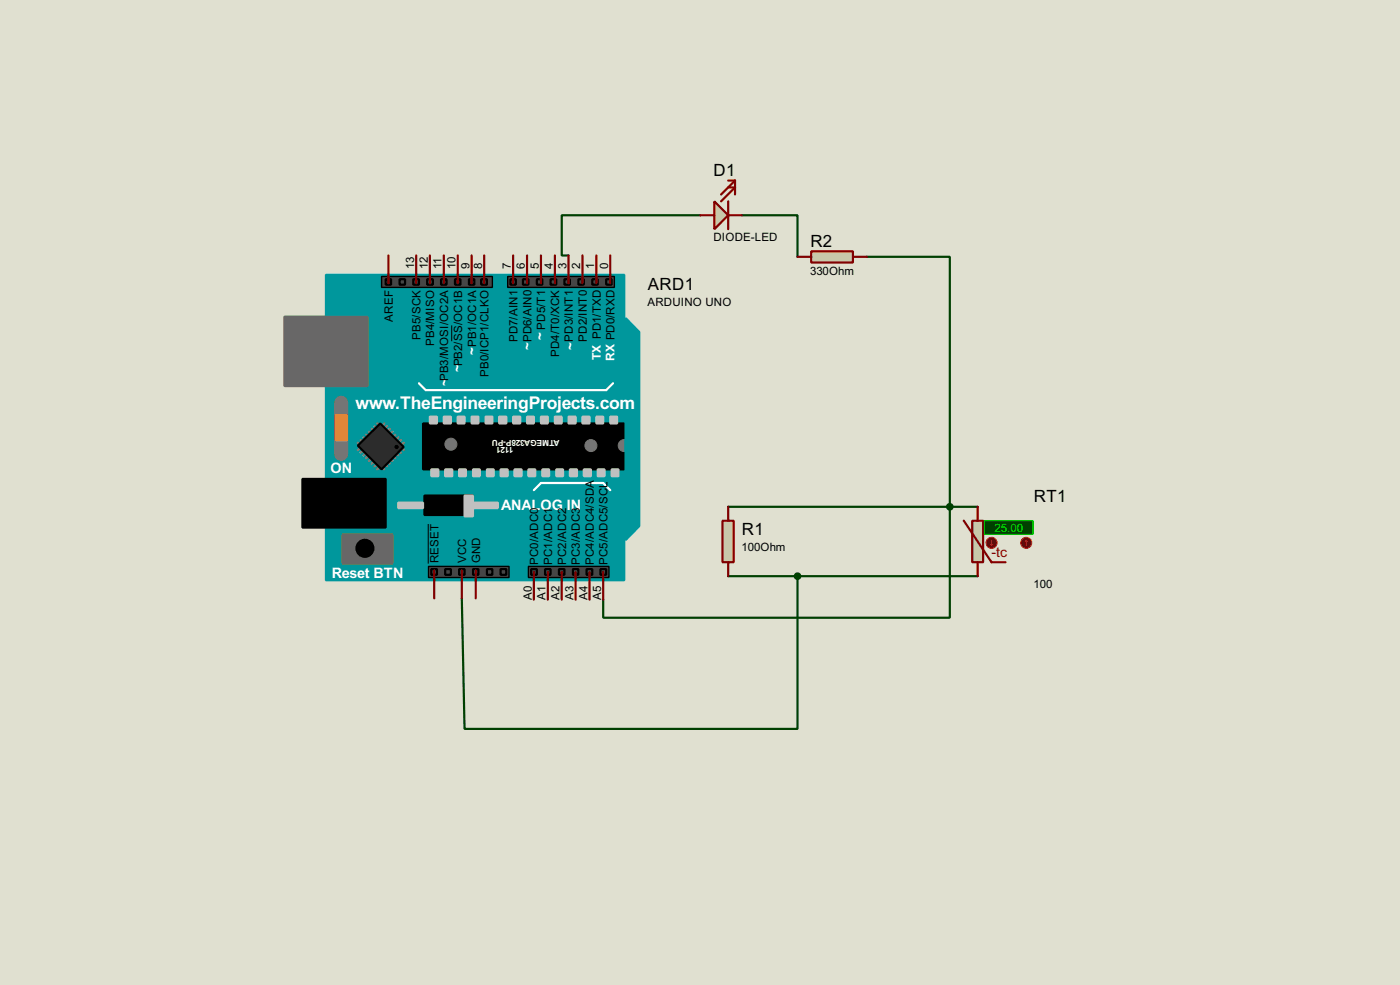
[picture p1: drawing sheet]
<svg xmlns="http://www.w3.org/2000/svg" width="256mm" height="180mm" viewBox="0 0 256 180" stroke-linecap="round" stroke-linejoin="round" font-family="sans-serif">
<path d="M0 0h256.5v180.3h-256.5z" fill="#e0e0d0"/>
<path d="M128.3 39.4h-25.4v7.4h1.3M135.9 39.4h10.2v7.6M158.8 47h15.2v66.1h-63.5v-3.3M133.4 92.8h45.7M133.4 105.5h45.7M146.1 105.5v27.9h-61l-.5-23.9" fill="none" stroke="#004000" stroke-width=".4"/>
<path d="M132.4 95.3h2v7.6h-2z" fill="#c8c8aa" stroke="#800000" stroke-width=".4"/>
<path d="M133.4 92.8v2.5M133.4 102.9v2.6" fill="none" stroke="#800000" stroke-width=".4"/>
<path d="M178.1 95.3h2v7.6h-2z" fill="#c8c8aa" stroke="#800000" stroke-width=".4"/>
<path d="M176.6 95.3l5.1 7.6" fill="none" stroke="#800000" stroke-width=".4"/>
<path d="M180.4 95.3h8.9v2.5h-8.9z" fill="#004000" stroke="#0f0" stroke-width=".2"/>
<path d="M179.1 92.8v2.5M179.1 102.9v2.6M181.7 102.9h2.5" fill="none" stroke="#800000" stroke-width=".4"/>
<circle cx="188" cy="99.4" r="1" fill="#400000" stroke="#f00" stroke-width=".2"/>
<path d="M188 98.9l-.2 .2M188 98.9l.3 .2M188 98.9v1" fill="none" stroke="#f00" stroke-width=".2"/>
<circle cx="181.6" cy="99.4" r="1" fill="#400000" stroke="#f00" stroke-width=".2"/>
<path d="M181.4 99.6l.3 .3M181.7 98.9v1M181.9 99.6l-.2 .3" fill="none" stroke="#f00" stroke-width=".2"/>
<path d="M59.7 50.3h54.7v55.9h-54.7z" fill="#00979c" stroke="#00979c" stroke-width=".4"/>
<g fill="#686767" stroke="#686767" stroke-width=".4">
<path d="M52.1 58h15.3v12.7h-15.3z"/>
<path d="M62.8 97.8h9.1v5.4h-9.1z"/>
</g>
<path d="M77.5 77.5h36.9v8.4h-36.9zM55.4 87.7h15.3v8.9h-15.3zM77.8 90.7h8.9v3.6h-8.9z" fill="#000" stroke="#000" stroke-width=".4"/>
<path d="M76.8 70.2l1.2 1.2h33.1l1.2-1.2M97.8 89.7l1.3-1.3h11.4l1.3 1.3" fill="none" stroke="#fff" stroke-width=".4"/>
<g fill="#c0c0c0" stroke="#c0c0c0" stroke-width=".4">
<path d="M78.8 76.3h1.3v1.2h-1.3z"/>
<path d="M81.3 76.3h1.3v1.2h-1.3z"/>
<path d="M83.9 76.3h1.2v1.2h-1.2z"/>
<path d="M86.4 76.3h1.3v1.2h-1.3z"/>
<path d="M89 76.3h1.2v1.2h-1.2z"/>
<path d="M91.5 76.3h1.3v1.2h-1.3z"/>
<path d="M94 76.3h1.3v1.2h-1.3z"/>
<path d="M96.6 76.3h1.2v1.2h-1.2z"/>
<path d="M99.1 76.3h1.3v1.2h-1.3z"/>
<path d="M101.7 76.3h1.2v1.2h-1.2z"/>
<path d="M104.2 76.3h1.3v1.2h-1.3z"/>
<path d="M106.7 76.3h1.3v1.2h-1.3z"/>
<path d="M109.3 76.3h1.2v1.2h-1.2z"/>
<path d="M111.8 76.3h1.3v1.2h-1.3z"/>
<path d="M79 85.9h1.3v1.3h-1.3z"/>
<path d="M81.6 85.9h1.3v1.3h-1.3z"/>
<path d="M84.1 85.9h1.3v1.3h-1.3z"/>
<path d="M86.7 85.9h1.2v1.3h-1.2z"/>
<path d="M89.2 85.9h1.3v1.3h-1.3z"/>
<path d="M91.7 85.9h1.3v1.3h-1.3z"/>
<path d="M94.3 85.9h1.3v1.3h-1.3z"/>
<path d="M96.8 85.9h1.3v1.3h-1.3z"/>
<path d="M99.4 85.9h1.2v1.3h-1.2z"/>
<path d="M101.9 85.9h1.3v1.3h-1.3z"/>
<path d="M104.4 85.9h1.3v1.3h-1.3z"/>
<path d="M107 85.9h1.3v1.3h-1.3z"/>
<path d="M109.5 85.9h1.3v1.3h-1.3z"/>
<path d="M112.1 85.9h1.2v1.3h-1.2z"/>
<path d="M85.1 90.7h1.6v3.8h-1.6z"/>
<path d="M73 92h4.5v1h-4.5z"/>
<path d="M86.7 92h4.5v1h-4.5z"/>
</g>
<circle cx="66.8" cy="100.4" r="1.55" fill="#000" stroke="#000" stroke-width=".4"/>
<path d="M62.5 73.7v9.4" fill="none" stroke="#757575" stroke-width="2.6"/>
<path d="M61.5 76h2.1v4.6h-2.1z" fill="#ff8000" stroke="#ff8000" stroke-width=".4"/>
<g fill="none" stroke="#808080" stroke-width=".45">
<path d="M67.1 79.6l.5 .5M67.6 79l.5 .6M68.1 78.5l.5 .5M68.6 78l.5 .5M69.1 77.5l.6 .5M70.4 77.5l-.5 .5M70.9 78l-.5 .5M71.4 78.5l-.5 .5M71.9 79l-.5 .6M72.4 79.6l-.5 .5M65.6 81.1l.5 .5M66.1 81.8l-.5 .6"/>
<path d="M66.1 80.6l.5 .5M66.6 82.4l-.5 .5M66.6 80.1l.5 .5M67.1 82.9l-.5 .5M67.6 83.4l-.5 .5M68.1 83.9l-.5 .5M68.6 84.4l-.5 .5M69.1 84.9l-.5 .5M69.7 85.4l-.6 .5M69.9 85.4l.5 .5M70.4 84.9l.5 .5M70.9 84.4l.5 .5"/>
<path d="M71.4 83.9l.5 .5M71.9 83.4l.5 .5M72.4 82.9l.6 .5M73 80.1l-.6 .5M73 82.4l.5 .5M73.5 80.6l-.5 .5M73.5 81.8l.5 .6M74 81.1l-.5 .5"/>
</g>
<path d="M65.6 81.6l4.1-4.1 4.3 4.3-4.1 4.1z" fill-rule="evenodd" fill="#2c2c2c" stroke="#000" stroke-width=".4"/>
<circle cx="72.6" cy="81.8" r=".3" fill="#000" stroke="#000" stroke-width=".18"/>
<path d="M69.9 50.6h20.3v2h-20.3z" fill="#464646" stroke="#000" stroke-width=".25"/>
<circle cx="108.2" cy="81.6" r="1.1" fill="#757575" stroke="#757575" stroke-width=".18"/>
<g fill="#464646" stroke="#000" stroke-width=".4">
<path d="M70.7 51.1h1v1h-1z"/>
<path d="M75.7 51.1h1.1v1h-1.1z"/>
<path d="M78.3 51.1h1v1h-1z"/>
<path d="M80.8 51.1h1v1h-1z"/>
<path d="M83.4 51.1h1v1h-1z"/>
<path d="M85.9 51.1h1v1h-1z"/>
<path d="M73.2 51.1h1v1h-1z"/>
<path d="M88.2 51.1h1v1h-1z"/>
</g>
<g fill="#757575" stroke="#757575" stroke-width=".18">
<circle cx="82.6" cy="81.3" r="1.1"/>
<circle cx="114.3" cy="81.6" r="1.1"/>
</g>
<path d="M114.6 58.2l2.5 2.6v35.5l-2.5 2.6z" fill-rule="evenodd" fill="#00979c" stroke="#00979c" stroke-width=".4"/>
<g fill="#464646" stroke="#000" stroke-width=".25">
<path d="M78.5 103.7h14.8v2h-14.8z"/>
<path d="M93 50.6h19.6v2h-19.6z"/>
<path d="M96.8 103.7h14.8v2h-14.8z"/>
</g>
<g fill="#464646" stroke="#000" stroke-width=".4">
<path d="M81.6 104.2h1v1h-1z"/>
<path d="M86.7 104.2h1v1h-1z"/>
<path d="M91.7 104.2h1.1v1h-1.1z"/>
<path d="M89.2 104.2h1v1h-1z"/>
<path d="M84.1 104.2h1v1h-1z"/>
<path d="M79 104.2h1.1v1h-1.1z"/>
<path d="M93.5 51.1h1v1h-1z"/>
<path d="M95.8 51.1h1v1h-1z"/>
<path d="M98.4 51.1h1v1h-1z"/>
<path d="M100.9 51.1h1v1h-1z"/>
<path d="M103.4 51.1h1v1h-1z"/>
<path d="M106 51.1h1v1h-1z"/>
<path d="M108.5 51.1h1v1h-1z"/>
<path d="M111.1 51.1h1v1h-1z"/>
<path d="M97.3 104.2h1.1v1h-1.1z"/>
<path d="M99.9 104.2h1v1h-1z"/>
<path d="M102.4 104.2h1v1h-1z"/>
<path d="M105 104.2h1v1h-1z"/>
<path d="M107.5 104.2h1v1h-1z"/>
<path d="M110 104.2h1.1v1h-1.1z"/>
</g>
<g fill="none" stroke="#800000" stroke-width=".4">
<path d="M71.2 46.8v5.1M76.3 46.8v5.1M78.8 46.8v5.1M81.3 46.8v5.1M83.9 46.8v5.1M86.4 46.8v5.1M88.7 46.8v5.1M94 46.8v5.1M96.6 46.8v5.1M99.1 46.8v5.1M101.7 46.8v5.1M104.2 46.8v5.1"/>
<path d="M106.7 46.8v5.1M109.3 46.8v5.1M111.8 46.8v5.1M79.6 104.4v5.1M84.6 104.4v5.1M87.2 104.4v5.1M97.8 104.7v5.1M100.4 104.7v5.1M102.9 104.7v5.1M105.5 104.7v5.1M108 104.7v5.1M110.5 104.7v5.1"/>
</g>
<path d="M82.8 59.6v2.9M78.5 95.9v7.3" fill="none" stroke="#000" stroke-width=".18"/>
<circle cx="146.1" cy="105.5" r=".5" fill="#004000" stroke="#004000" stroke-width=".4"/>
<path d="M148.6 46h7.7v2.1h-7.7z" fill="#c8c8aa" stroke="#800000" stroke-width=".4"/>
<path d="M146.1 47h2.5M156.3 47h2.5" fill="none" stroke="#800000" stroke-width=".4"/>
<path d="M130.9 36.9l2.5 2.5-2.5 2.6z" fill="#c8c8aa" stroke="#800000" stroke-width=".4"/>
<path d="M128.3 39.4h2.6M133.4 36.9v5.1M133.4 34.3h1.3l-2.6 2.6M133.4 33.1h1.3M133.4 39.4h2.5M134.7 33.1l-2.6 2.5M134.7 33.1v2.5" fill="none" stroke="#800000" stroke-width=".4"/>
<circle cx="174" cy="92.8" r=".5" fill="#004000" stroke="#004000" stroke-width=".4"/>
<text font-size="3.6" fill="#fff" x="65.2" y="74.8">www.TheEngineeringProjects.com</text>
<g font-size="3.5">
<text x="130.7" y="32.3">D1</text>
<text x="148.5" y="45.2">R2</text>
<text x="118.7" y="53">ARD1</text>
<text x="189.4" y="92">RT1</text>
<text x="135.9" y="98">R1</text>
</g>
<g font-size="3" fill="#fff">
<text x="60.5" y="86.7">ON</text>
<text x="91.8" y="93.3">ANALOG IN</text>
<text x="60.8" y="105.7">Reset BTN</text>
</g>
<text font-size="2.9" fill="#800000" x="181.7" y="102">-tc</text>
<g font-size="2.7" fill="#fff">
<text x="87.3" y="65" transform="rotate(-90 87.3 65)">~</text>
<text x="97.5" y="64" transform="rotate(-90 97.5 64)">~</text>
<text x="99.8" y="62.2" transform="rotate(-90 99.8 62.2)">~</text>
<text x="105.3" y="64" transform="rotate(-90 105.3 64)">~</text>
<text x="82.2" y="70.6" transform="rotate(-90 82.2 70.6)">~</text>
<text x="84.6" y="68.1" transform="rotate(-90 84.6 68.1)">~</text>
</g>
<g font-size="2.5" fill="#fff">
<text x="110.1" y="65.9" transform="rotate(-90 110.1 65.9)">TX PD1/TXD</text>
<text x="112.6" y="66" transform="rotate(-90 112.6 66)">RX PD0/RXD</text>
</g>
<g font-size="2.4">
<text x="130.7" y="44.1">DIODE-LED</text>
<text x="75.8" y="49.3" transform="rotate(-90 75.8 49.3)">13</text>
<text x="78.3" y="49.3" transform="rotate(-90 78.3 49.3)">12</text>
<text x="80.9" y="49.3" transform="rotate(-90 80.9 49.3)">11</text>
<text x="83.4" y="49.3" transform="rotate(-90 83.4 49.3)">10</text>
<text x="86" y="49.3" transform="rotate(-90 86 49.3)">9</text>
<text x="88.3" y="49.3" transform="rotate(-90 88.3 49.3)">8</text>
<text x="93.6" y="49.3" transform="rotate(-90 93.6 49.3)">7</text>
<text x="96.2" y="49.3" transform="rotate(-90 96.2 49.3)">6</text>
<text x="98.7" y="49.3" transform="rotate(-90 98.7 49.3)">5</text>
<text x="101.2" y="49.3" transform="rotate(-90 101.2 49.3)">4</text>
<text x="103.7" y="49.3" transform="rotate(-90 103.7 49.3)">3</text>
<text x="106.3" y="49.3" transform="rotate(-90 106.3 49.3)">2</text>
<text x="108.9" y="49.3" transform="rotate(-90 108.9 49.3)">1</text>
<text x="111.4" y="49.3" transform="rotate(-90 111.4 49.3)">0</text>
<text x="148.4" y="50.3">330Ohm</text>
<text x="72" y="58.9" transform="rotate(-90 72 58.9)">AREF</text>
<text x="118.6" y="56">ARDUINO UNO</text>
<text x="77.1" y="62.2" transform="rotate(-90 77.1 62.2)">PB5/SCK</text>
<text x="79.6" y="63.3" transform="rotate(-90 79.6 63.3)">PB4/MISO</text>
<text x="87.2" y="63.6" transform="rotate(-90 87.2 63.6)">PB1/OC1A</text>
<text x="94.8" y="62.6" transform="rotate(-90 94.8 62.6)">PD7/AIN1</text>
<text x="97.4" y="62.6" transform="rotate(-90 97.4 62.6)">PD6/AIN0</text>
<text x="99.9" y="60.3" transform="rotate(-90 99.9 60.3)">PD5/T1</text>
<text x="102.5" y="65.3" transform="rotate(-90 102.5 65.3)">PD4/T0/XCK</text>
<text x="105" y="62.5" transform="rotate(-90 105 62.5)">PD3/INT1</text>
<text x="107.5" y="62.5" transform="rotate(-90 107.5 62.5)">PD2/INT0</text>
<text x="82.1" y="69.8" transform="rotate(-90 82.1 69.8)">PB3/MOSI/OC2A</text>
<text x="84.7" y="67.1" transform="rotate(-90 84.7 67.1)">PB2/SS/OC1B</text>
<text x="89.5" y="69" transform="rotate(-90 89.5 69)">PB0/ICP1/CLKO</text>
<text x="135.9" y="100.9">100Ohm</text>
<text x="80.4" y="103.1" transform="rotate(-90 80.4 103.1)">RESET</text>
<text x="85.4" y="103.1" transform="rotate(-90 85.4 103.1)">VCC</text>
<text x="88" y="103.1" transform="rotate(-90 88 103.1)">GND</text>
<text x="98.6" y="103.4" transform="rotate(-90 98.6 103.4)">PC0/ADC0</text>
<text x="101.2" y="103.4" transform="rotate(-90 101.2 103.4)">PC1/ADC1</text>
<text x="103.7" y="103.4" transform="rotate(-90 103.7 103.4)">PC2/ADC2</text>
<text x="106.3" y="103.4" transform="rotate(-90 106.3 103.4)">PC3/ADC3</text>
<text x="108.8" y="103.4" transform="rotate(-90 108.8 103.4)">PC4/ADC4/SDA</text>
<text x="111.3" y="103.4" transform="rotate(-90 111.3 103.4)">PC5/ADC5/SCL</text>
<text x="189.4" y="107.7">100</text>
<text x="97.4" y="109.8" transform="rotate(-90 97.4 109.8)">A0</text>
<text x="100" y="109.8" transform="rotate(-90 100 109.8)">A1</text>
<text x="102.5" y="109.8" transform="rotate(-90 102.5 109.8)">A2</text>
<text x="105.1" y="109.8" transform="rotate(-90 105.1 109.8)">A3</text>
<text x="107.6" y="109.8" transform="rotate(-90 107.6 109.8)">A4</text>
<text x="110.1" y="109.8" transform="rotate(-90 110.1 109.8)">A5</text>
</g>
<text font-size="2.4" fill="#0f0" x="182.2" y="97.4">25.00</text>
<g font-size="1.7" fill="#fff">
<text x="94.1" y="81.8" transform="rotate(-180 94.1 81.8)">1121</text>
<text x="102.5" y="80.4" transform="rotate(-180 102.5 80.4)">ATMEGA328P-PU</text>
</g>
</svg>
